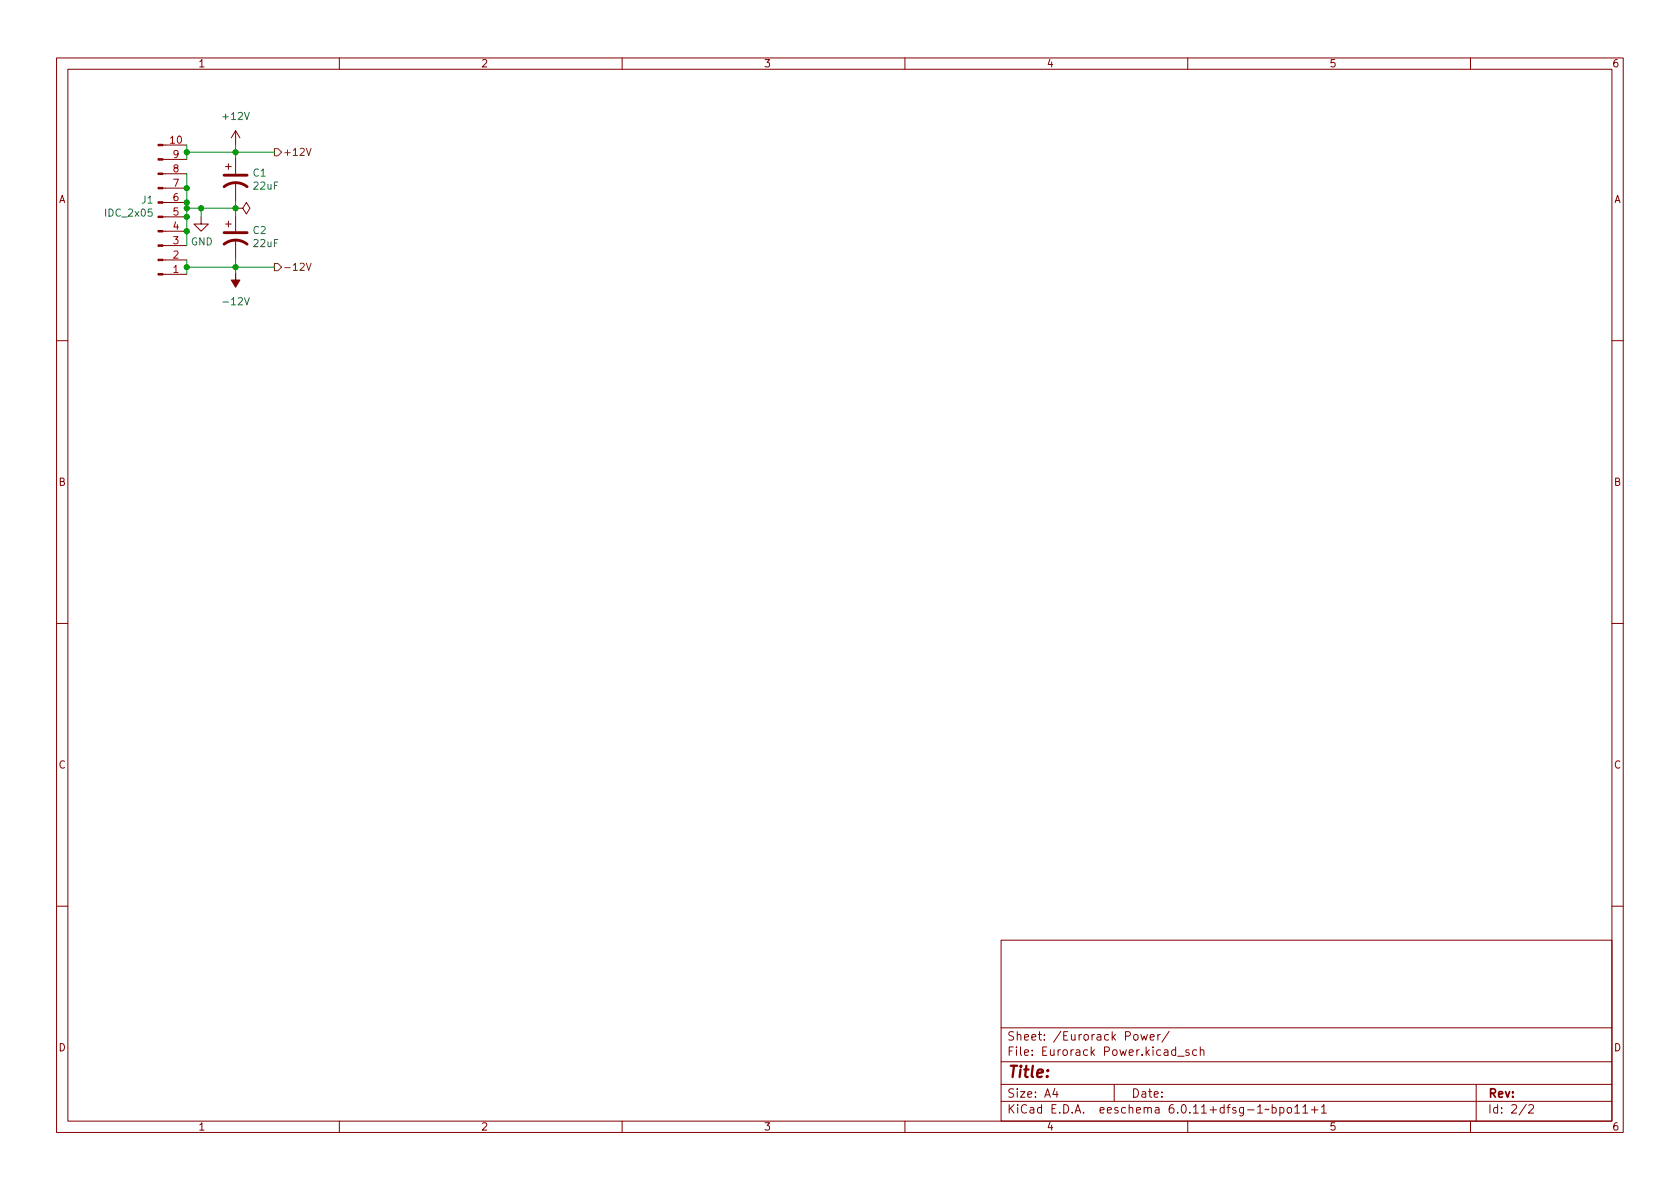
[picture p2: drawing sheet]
(kicad_sch (version 20211123) (generator eeschema)

 (paper "A4")

 (lib_symbols
  (symbol "Connector:Conn_01x10_Male" (pin_names (offset 1.016) hide) (in_bom yes) (on_board yes)
   (property "Reference" "J" (id 0) (at 0 12.7 0) (effects (font (size 1.27 1.27))))
   (property "Value" "Conn_01x10_Male" (id 1) (at 0 -15.24 0) (effects (font (size 1.27 1.27))))
   (property "Footprint" "" (id 2) (at 0 0 0) (effects (font (size 1.27 1.27)) hide))
   (property "Datasheet" "~" (id 3) (at 0 0 0) (effects (font (size 1.27 1.27)) hide))
   (symbol "Conn_01x10_Male_1_1"
    (polyline (pts (xy 1.27 -12.7) (xy 0.8636 -12.7)) (stroke (width 0.1524) (type default) (color 0 0 0 0)) (fill (type none)))
    (polyline (pts (xy 1.27 -10.16) (xy 0.8636 -10.16)) (stroke (width 0.1524) (type default) (color 0 0 0 0)) (fill (type none)))
    (polyline (pts (xy 1.27 -7.62) (xy 0.8636 -7.62)) (stroke (width 0.1524) (type default) (color 0 0 0 0)) (fill (type none)))
    (polyline (pts (xy 1.27 -5.08) (xy 0.8636 -5.08)) (stroke (width 0.1524) (type default) (color 0 0 0 0)) (fill (type none)))
    (polyline (pts (xy 1.27 -2.54) (xy 0.8636 -2.54)) (stroke (width 0.1524) (type default) (color 0 0 0 0)) (fill (type none)))
    (polyline (pts (xy 1.27 0) (xy 0.8636 0)) (stroke (width 0.1524) (type default) (color 0 0 0 0)) (fill (type none)))
    (polyline (pts (xy 1.27 2.54) (xy 0.8636 2.54)) (stroke (width 0.1524) (type default) (color 0 0 0 0)) (fill (type none)))
    (polyline (pts (xy 1.27 5.08) (xy 0.8636 5.08)) (stroke (width 0.1524) (type default) (color 0 0 0 0)) (fill (type none)))
    (polyline (pts (xy 1.27 7.62) (xy 0.8636 7.62)) (stroke (width 0.1524) (type default) (color 0 0 0 0)) (fill (type none)))
    (polyline (pts (xy 1.27 10.16) (xy 0.8636 10.16)) (stroke (width 0.1524) (type default) (color 0 0 0 0)) (fill (type none)))
    (rectangle (start 0.8636 -12.573) (end 0 -12.827) (stroke (width 0.1524) (type default) (color 0 0 0 0)) (fill (type outline)))
    (rectangle (start 0.8636 -10.033) (end 0 -10.287) (stroke (width 0.1524) (type default) (color 0 0 0 0)) (fill (type outline)))
    (rectangle (start 0.8636 -7.493) (end 0 -7.747) (stroke (width 0.1524) (type default) (color 0 0 0 0)) (fill (type outline)))
    (rectangle (start 0.8636 -4.953) (end 0 -5.207) (stroke (width 0.1524) (type default) (color 0 0 0 0)) (fill (type outline)))
    (rectangle (start 0.8636 -2.413) (end 0 -2.667) (stroke (width 0.1524) (type default) (color 0 0 0 0)) (fill (type outline)))
    (rectangle (start 0.8636 0.127) (end 0 -0.127) (stroke (width 0.1524) (type default) (color 0 0 0 0)) (fill (type outline)))
    (rectangle (start 0.8636 2.667) (end 0 2.413) (stroke (width 0.1524) (type default) (color 0 0 0 0)) (fill (type outline)))
    (rectangle (start 0.8636 5.207) (end 0 4.953) (stroke (width 0.1524) (type default) (color 0 0 0 0)) (fill (type outline)))
    (rectangle (start 0.8636 7.747) (end 0 7.493) (stroke (width 0.1524) (type default) (color 0 0 0 0)) (fill (type outline)))
    (rectangle (start 0.8636 10.287) (end 0 10.033) (stroke (width 0.1524) (type default) (color 0 0 0 0)) (fill (type outline)))
    (pin passive line (at 5.08 10.16 180) (length 3.81) (name "Pin_1" (effects (font (size 1.27 1.27)))) (number "1" (effects (font (size 1.27 1.27)))))
    (pin passive line (at 5.08 -12.7 180) (length 3.81) (name "Pin_10" (effects (font (size 1.27 1.27)))) (number "10" (effects (font (size 1.27 1.27)))))
    (pin passive line (at 5.08 7.62 180) (length 3.81) (name "Pin_2" (effects (font (size 1.27 1.27)))) (number "2" (effects (font (size 1.27 1.27)))))
    (pin passive line (at 5.08 5.08 180) (length 3.81) (name "Pin_3" (effects (font (size 1.27 1.27)))) (number "3" (effects (font (size 1.27 1.27)))))
    (pin passive line (at 5.08 2.54 180) (length 3.81) (name "Pin_4" (effects (font (size 1.27 1.27)))) (number "4" (effects (font (size 1.27 1.27)))))
    (pin passive line (at 5.08 0 180) (length 3.81) (name "Pin_5" (effects (font (size 1.27 1.27)))) (number "5" (effects (font (size 1.27 1.27)))))
    (pin passive line (at 5.08 -2.54 180) (length 3.81) (name "Pin_6" (effects (font (size 1.27 1.27)))) (number "6" (effects (font (size 1.27 1.27)))))
    (pin passive line (at 5.08 -5.08 180) (length 3.81) (name "Pin_7" (effects (font (size 1.27 1.27)))) (number "7" (effects (font (size 1.27 1.27)))))
    (pin passive line (at 5.08 -7.62 180) (length 3.81) (name "Pin_8" (effects (font (size 1.27 1.27)))) (number "8" (effects (font (size 1.27 1.27)))))
    (pin passive line (at 5.08 -10.16 180) (length 3.81) (name "Pin_9" (effects (font (size 1.27 1.27)))) (number "9" (effects (font (size 1.27 1.27)))))))
  (symbol "MiniDelay-rescue:CP1-Device" (pin_numbers hide) (pin_names (offset 0.254) hide) (in_bom yes) (on_board yes)
   (property "Reference" "C" (id 0) (at 0.635 2.54 0) (effects (font (size 1.27 1.27)) (justify left)))
   (property "Value" "CP1-Device" (id 1) (at 0.635 -2.54 0) (effects (font (size 1.27 1.27)) (justify left)))
   (property "Footprint" "" (id 2) (at 0 0 0) (effects (font (size 1.27 1.27)) hide))
   (property "Datasheet" "" (id 3) (at 0 0 0) (effects (font (size 1.27 1.27)) hide))
   (symbol "CP1-Device_0_1"
    (polyline (pts (xy -2.032 0.762) (xy 2.032 0.762)) (stroke (width 0.508) (type default) (color 0 0 0 0)) (fill (type none)))
    (polyline (pts (xy -1.778 2.286) (xy -0.762 2.286)) (stroke (width 0) (type default) (color 0 0 0 0)) (fill (type none)))
    (polyline (pts (xy -1.27 1.778) (xy -1.27 2.794)) (stroke (width 0) (type default) (color 0 0 0 0)) (fill (type none)))
    (arc (start 2.032 -1.27) (mid 0 -0.5572) (end -2.032 -1.27) (stroke (width 0.508) (type default) (color 0 0 0 0)) (fill (type none))))
   (symbol "CP1-Device_1_1"
    (pin passive line (at 0 3.81 270) (length 2.794) (name "~" (effects (font (size 1.27 1.27)))) (number "1" (effects (font (size 1.27 1.27)))))
    (pin passive line (at 0 -3.81 90) (length 3.302) (name "~" (effects (font (size 1.27 1.27)))) (number "2" (effects (font (size 1.27 1.27)))))))
  (symbol "power:+12V" (power) (pin_names (offset 0)) (in_bom yes) (on_board yes)
   (property "Reference" "#PWR" (id 0) (at 0 -3.81 0) (effects (font (size 1.27 1.27)) hide))
   (property "Value" "+12V" (id 1) (at 0 3.556 0) (effects (font (size 1.27 1.27))))
   (property "Footprint" "" (id 2) (at 0 0 0) (effects (font (size 1.27 1.27)) hide))
   (property "Datasheet" "" (id 3) (at 0 0 0) (effects (font (size 1.27 1.27)) hide))
   (symbol "+12V_0_1"
    (polyline (pts (xy -0.762 1.27) (xy 0 2.54)) (stroke (width 0) (type default) (color 0 0 0 0)) (fill (type none)))
    (polyline (pts (xy 0 0) (xy 0 2.54)) (stroke (width 0) (type default) (color 0 0 0 0)) (fill (type none)))
    (polyline (pts (xy 0 2.54) (xy 0.762 1.27)) (stroke (width 0) (type default) (color 0 0 0 0)) (fill (type none))))
   (symbol "+12V_1_1"
    (pin power_in line (at 0 0 90) (length 0) hide (name "+12V" (effects (font (size 1.27 1.27)))) (number "1" (effects (font (size 1.27 1.27)))))))
  (symbol "power:-12V" (power) (pin_names (offset 0)) (in_bom yes) (on_board yes)
   (property "Reference" "#PWR" (id 0) (at 0 2.54 0) (effects (font (size 1.27 1.27)) hide))
   (property "Value" "-12V" (id 1) (at 0 3.81 0) (effects (font (size 1.27 1.27))))
   (property "Footprint" "" (id 2) (at 0 0 0) (effects (font (size 1.27 1.27)) hide))
   (property "Datasheet" "" (id 3) (at 0 0 0) (effects (font (size 1.27 1.27)) hide))
   (symbol "-12V_0_0"
    (pin power_in line (at 0 0 90) (length 0) hide (name "-12V" (effects (font (size 1.27 1.27)))) (number "1" (effects (font (size 1.27 1.27))))))
   (symbol "-12V_0_1"
    (polyline (pts (xy 0 0) (xy 0 1.27) (xy 0.762 1.27) (xy 0 2.54) (xy -0.762 1.27) (xy 0 1.27)) (stroke (width 0) (type default) (color 0 0 0 0)) (fill (type outline)))))
  (symbol "power:GND" (power) (pin_names (offset 0)) (in_bom yes) (on_board yes)
   (property "Reference" "#PWR" (id 0) (at 0 -6.35 0) (effects (font (size 1.27 1.27)) hide))
   (property "Value" "GND" (id 1) (at 0 -3.81 0) (effects (font (size 1.27 1.27))))
   (property "Footprint" "" (id 2) (at 0 0 0) (effects (font (size 1.27 1.27)) hide))
   (property "Datasheet" "" (id 3) (at 0 0 0) (effects (font (size 1.27 1.27)) hide))
   (symbol "GND_0_1"
    (polyline (pts (xy 0 0) (xy 0 -1.27) (xy 1.27 -1.27) (xy 0 -2.54) (xy -1.27 -1.27) (xy 0 -1.27)) (stroke (width 0) (type default) (color 0 0 0 0)) (fill (type none))))
   (symbol "GND_1_1"
    (pin power_in line (at 0 0 270) (length 0) hide (name "GND" (effects (font (size 1.27 1.27)))) (number "1" (effects (font (size 1.27 1.27)))))))
  (symbol "power:PWR_FLAG" (power) (pin_numbers hide) (pin_names (offset 0) hide) (in_bom yes) (on_board yes)
   (property "Reference" "#FLG" (id 0) (at 0 1.905 0) (effects (font (size 1.27 1.27)) hide))
   (property "Value" "PWR_FLAG" (id 1) (at 0 3.81 0) (effects (font (size 1.27 1.27))))
   (property "Footprint" "" (id 2) (at 0 0 0) (effects (font (size 1.27 1.27)) hide))
   (property "Datasheet" "~" (id 3) (at 0 0 0) (effects (font (size 1.27 1.27)) hide))
   (symbol "PWR_FLAG_0_0"
    (pin power_out line (at 0 0 90) (length 0) (name "pwr" (effects (font (size 1.27 1.27)))) (number "1" (effects (font (size 1.27 1.27))))))
   (symbol "PWR_FLAG_0_1"
    (polyline (pts (xy 0 0) (xy 0 1.27) (xy -1.016 1.905) (xy 0 2.54) (xy 1.016 1.905) (xy 0 1.27)) (stroke (width 0) (type default) (color 0 0 0 0)) (fill (type none))))))

 (junction (at 41.656 26.67) (diameter 0) (color 0 0 0 0))
 (junction (at 33.02 35.56) (diameter 0) (color 0 0 0 0))
 (junction (at 35.56 36.576) (diameter 0) (color 0 0 0 0))
 (junction (at 33.02 38.1) (diameter 0) (color 0 0 0 0))
 (junction (at 41.656 46.99) (diameter 0) (color 0 0 0 0))
 (junction (at 41.656 36.576) (diameter 0) (color 0 0 0 0))
 (junction (at 33.02 33.02) (diameter 0) (color 0 0 0 0))
 (junction (at 33.02 40.64) (diameter 0) (color 0 0 0 0))
 (junction (at 33.02 26.67) (diameter 0) (color 0 0 0 0))
 (junction (at 33.02 46.99) (diameter 0) (color 0 0 0 0))
 (junction (at 33.02 36.576) (diameter 0) (color 0 0 0 0))

 (wire (pts (xy 33.02 26.67) (xy 41.656 26.67)) (stroke (width 0) (type default) (color 0 0 0 0)))
 (wire (pts (xy 41.656 26.67) (xy 48.514 26.67)) (stroke (width 0) (type default) (color 0 0 0 0)))
 (wire (pts (xy 41.656 36.576) (xy 41.656 37.846)) (stroke (width 0) (type default) (color 0 0 0 0)))
 (wire (pts (xy 35.56 36.576) (xy 35.56 38.1)) (stroke (width 0) (type default) (color 0 0 0 0)))
 (wire (pts (xy 33.02 36.576) (xy 35.56 36.576)) (stroke (width 0) (type default) (color 0 0 0 0)))
 (wire (pts (xy 35.56 36.576) (xy 41.656 36.576)) (stroke (width 0) (type default) (color 0 0 0 0)))
 (wire (pts (xy 41.656 46.99) (xy 48.514 46.99)) (stroke (width 0) (type default) (color 0 0 0 0)))
 (wire (pts (xy 41.656 26.67) (xy 41.656 27.686)) (stroke (width 0) (type default) (color 0 0 0 0)))
 (wire (pts (xy 33.02 26.67) (xy 33.02 27.94)) (stroke (width 0) (type default) (color 0 0 0 0)))
 (wire (pts (xy 33.02 36.576) (xy 33.02 38.1)) (stroke (width 0) (type default) (color 0 0 0 0)))
 (wire (pts (xy 33.02 45.72) (xy 33.02 46.99)) (stroke (width 0) (type default) (color 0 0 0 0)))
 (wire (pts (xy 33.02 38.1) (xy 33.02 40.64)) (stroke (width 0) (type default) (color 0 0 0 0)))
 (wire (pts (xy 41.656 25.4) (xy 41.656 26.67)) (stroke (width 0) (type default) (color 0 0 0 0)))
 (wire (pts (xy 33.02 40.64) (xy 33.02 43.18)) (stroke (width 0) (type default) (color 0 0 0 0)))
 (wire (pts (xy 33.02 25.4) (xy 33.02 26.67)) (stroke (width 0) (type default) (color 0 0 0 0)))
 (wire (pts (xy 41.656 35.306) (xy 41.656 36.576)) (stroke (width 0) (type default) (color 0 0 0 0)))
 (wire (pts (xy 41.656 45.466) (xy 41.656 46.99)) (stroke (width 0) (type default) (color 0 0 0 0)))
 (wire (pts (xy 33.02 46.99) (xy 33.02 48.26)) (stroke (width 0) (type default) (color 0 0 0 0)))
 (wire (pts (xy 33.02 36.576) (xy 33.02 35.56)) (stroke (width 0) (type default) (color 0 0 0 0)))
 (wire (pts (xy 33.02 30.48) (xy 33.02 33.02)) (stroke (width 0) (type default) (color 0 0 0 0)))
 (wire (pts (xy 41.656 46.99) (xy 41.656 48.006)) (stroke (width 0) (type default) (color 0 0 0 0)))
 (wire (pts (xy 33.02 46.99) (xy 41.656 46.99)) (stroke (width 0) (type default) (color 0 0 0 0)))
 (wire (pts (xy 33.02 33.02) (xy 33.02 35.56)) (stroke (width 0) (type default) (color 0 0 0 0)))

 (hierarchical_label "+12V" (shape output) (at 48.514 26.67 0) (effects (font (size 1.27 1.27)) (justify left)))
 (hierarchical_label "-12V" (shape output) (at 48.514 46.99 0) (effects (font (size 1.27 1.27)) (justify left)))

 (symbol (lib_id "power:GND") (at 35.56 38.1 0) (unit 1) (in_bom yes) (on_board yes)
  (property "Reference" "#PWR017" (id 0) (at 35.56 44.45 0) (effects (font (size 1.27 1.27)) hide))
  (property "Value" "GND" (id 1) (at 35.687 42.4942 0))
  (property "Footprint" "" (id 2) (at 35.56 38.1 0) (effects (font (size 1.27 1.27)) hide))
  (property "Datasheet" "" (id 3) (at 35.56 38.1 0) (effects (font (size 1.27 1.27)) hide)) (pin "1"))

 (symbol (lib_id "MiniDelay-rescue:CP1-Device") (at 41.656 41.656 0) (unit 1) (in_bom yes) (on_board yes)
  (property "Reference" "C2" (id 0) (at 44.577 40.4876 0) (effects (font (size 1.27 1.27)) (justify left)))
  (property "Value" "22uF" (id 1) (at 44.577 42.799 0) (effects (font (size 1.27 1.27)) (justify left)))
  (property "Footprint" "Capacitor_SMD:C_0805_2012Metric_Pad1.18x1.45mm_HandSolder" (id 2) (at 41.656 41.656 0) (effects (font (size 1.27 1.27)) hide))
  (property "Datasheet" "~" (id 3) (at 41.656 41.656 0) (effects (font (size 1.27 1.27)) hide))
  (property "LCSC Part #" "C49678" (id 4) (at 41.656 41.656 0) (effects (font (size 1.27 1.27)) hide))
  (property "Mfg #" "CC0805KRX7R9BB104" (id 5) (at 41.656 41.656 0) (effects (font (size 1.27 1.27)) hide))
  (property "Manufacturers Part Number" "CC0805KRX7R9BB104" (id 6) (at 41.656 41.656 0) (effects (font (size 1.27 1.27)) hide))
  (property "Manufacturers Name" "YAGEO" (id 7) (at 41.656 41.656 0) (effects (font (size 1.27 1.27)) hide))
  (property "Type" "Surface mount" (id 8) (at 41.656 41.656 0) (effects (font (size 1.27 1.27)) hide))
  (property "Package" "0805" (id 9) (at 41.656 41.656 0) (effects (font (size 1.27 1.27)) hide))
  (property "Part Description" "Multilayer Ceramic Capacitors MLCC - SMD/SMT 50 V 0.1uF X7R 0805 10% " (id 10) (at 41.656 41.656 0) (effects (font (size 1.27 1.27)) hide)) (pin "1") (pin "2"))

 (symbol (lib_id "Connector:Conn_01x10_Male") (at 27.94 38.1 0) (mirror x) (unit 1) (in_bom yes) (on_board yes)
  (property "Reference" "J1" (id 0) (at 27.2288 35.1028 0) (effects (font (size 1.27 1.27)) (justify right)))
  (property "Value" "IDC_2x05" (id 1) (at 27.2288 37.4142 0) (effects (font (size 1.27 1.27)) (justify right)))
  (property "Footprint" "Connector_IDC:IDC-Header_2x05_P2.54mm_Vertical" (id 2) (at 27.94 38.1 0) (effects (font (size 1.27 1.27)) hide))
  (property "Datasheet" "~" (id 3) (at 27.94 38.1 0) (effects (font (size 1.27 1.27)) hide))
  (property "Type" "Thru-hole" (id 4) (at 27.94 38.1 0) (effects (font (size 1.27 1.27)) hide))
  (property "LCSC Part #" "C706914" (id 5) (at 27.94 38.1 0) (effects (font (size 1.27 1.27)) hide))
  (property "Manufacturers Name" "XKB Connectivity" (id 6) (at 27.94 38.1 0) (effects (font (size 1.27 1.27)) hide))
  (property "Manufacturers Part Number" "X9555WV-2X05-6TV01" (id 7) (at 27.94 38.1 0) (effects (font (size 1.27 1.27)) hide))
  (property "Mfg #" "X9555WV-2X05-6TV01" (id 8) (at 27.94 38.1 0) (effects (font (size 1.27 1.27)) hide))
  (property "Package" "Straight,P=2.54mm" (id 9) (at 27.94 38.1 0) (effects (font (size 1.27 1.27)) hide))
  (property "Part Description" "IDC Connector 2x05 2.54mm Pitch Straight" (id 10) (at 27.94 38.1 0) (effects (font (size 1.27 1.27)) hide)) (pin "1") (pin "10") (pin "2") (pin "3") (pin "4") (pin "5") (pin "6") (pin "7") (pin "8") (pin "9"))

 (symbol (lib_id "power:+12V") (at 41.656 25.4 0) (unit 1) (in_bom yes) (on_board yes) (fields_autoplaced)
  (property "Reference" "#PWR018" (id 0) (at 41.656 29.21 0) (effects (font (size 1.27 1.27)) hide))
  (property "Value" "+12V" (id 1) (at 41.656 20.32 0))
  (property "Footprint" "" (id 2) (at 41.656 25.4 0) (effects (font (size 1.27 1.27)) hide))
  (property "Datasheet" "" (id 3) (at 41.656 25.4 0) (effects (font (size 1.27 1.27)) hide)) (pin "1"))

 (symbol (lib_id "power:PWR_FLAG") (at 41.656 36.576 270) (unit 1) (in_bom yes) (on_board yes) (fields_autoplaced)
  (property "Reference" "#FLG01" (id 0) (at 43.561 36.576 0) (effects (font (size 1.27 1.27)) hide))
  (property "Value" "PWR_FLAG" (id 1) (at 45.593 36.5759 90) (effects (font (size 1.27 1.27)) (justify left) hide))
  (property "Footprint" "" (id 2) (at 41.656 36.576 0) (effects (font (size 1.27 1.27)) hide))
  (property "Datasheet" "~" (id 3) (at 41.656 36.576 0) (effects (font (size 1.27 1.27)) hide)) (pin "1"))

 (symbol (lib_id "power:-12V") (at 41.656 48.006 180) (unit 1) (in_bom yes) (on_board yes) (fields_autoplaced)
  (property "Reference" "#PWR019" (id 0) (at 41.656 50.546 0) (effects (font (size 1.27 1.27)) hide))
  (property "Value" "-12V" (id 1) (at 41.656 53.086 0))
  (property "Footprint" "" (id 2) (at 41.656 48.006 0) (effects (font (size 1.27 1.27)) hide))
  (property "Datasheet" "" (id 3) (at 41.656 48.006 0) (effects (font (size 1.27 1.27)) hide)) (pin "1"))

 (symbol (lib_id "MiniDelay-rescue:CP1-Device") (at 41.656 31.496 0) (unit 1) (in_bom yes) (on_board yes)
  (property "Reference" "C1" (id 0) (at 44.577 30.3276 0) (effects (font (size 1.27 1.27)) (justify left)))
  (property "Value" "22uF" (id 1) (at 44.577 32.639 0) (effects (font (size 1.27 1.27)) (justify left)))
  (property "Footprint" "Capacitor_SMD:C_0805_2012Metric_Pad1.18x1.45mm_HandSolder" (id 2) (at 41.656 31.496 0) (effects (font (size 1.27 1.27)) hide))
  (property "Datasheet" "~" (id 3) (at 41.656 31.496 0) (effects (font (size 1.27 1.27)) hide))
  (property "LCSC Part #" "C49678" (id 4) (at 41.656 31.496 0) (effects (font (size 1.27 1.27)) hide))
  (property "Mfg #" "CC0805KRX7R9BB104" (id 5) (at 41.656 31.496 0) (effects (font (size 1.27 1.27)) hide))
  (property "Manufacturers Part Number" "CC0805KRX7R9BB104" (id 6) (at 41.656 31.496 0) (effects (font (size 1.27 1.27)) hide))
  (property "Manufacturers Name" "YAGEO" (id 7) (at 41.656 31.496 0) (effects (font (size 1.27 1.27)) hide))
  (property "Type" "Surface mount" (id 8) (at 41.656 31.496 0) (effects (font (size 1.27 1.27)) hide))
  (property "Package" "0805" (id 9) (at 41.656 31.496 0) (effects (font (size 1.27 1.27)) hide))
  (property "Part Description" "Multilayer Ceramic Capacitors MLCC - SMD/SMT 50 V 0.1uF X7R 0805 10% " (id 10) (at 41.656 31.496 0) (effects (font (size 1.27 1.27)) hide)) (pin "1") (pin "2")))
